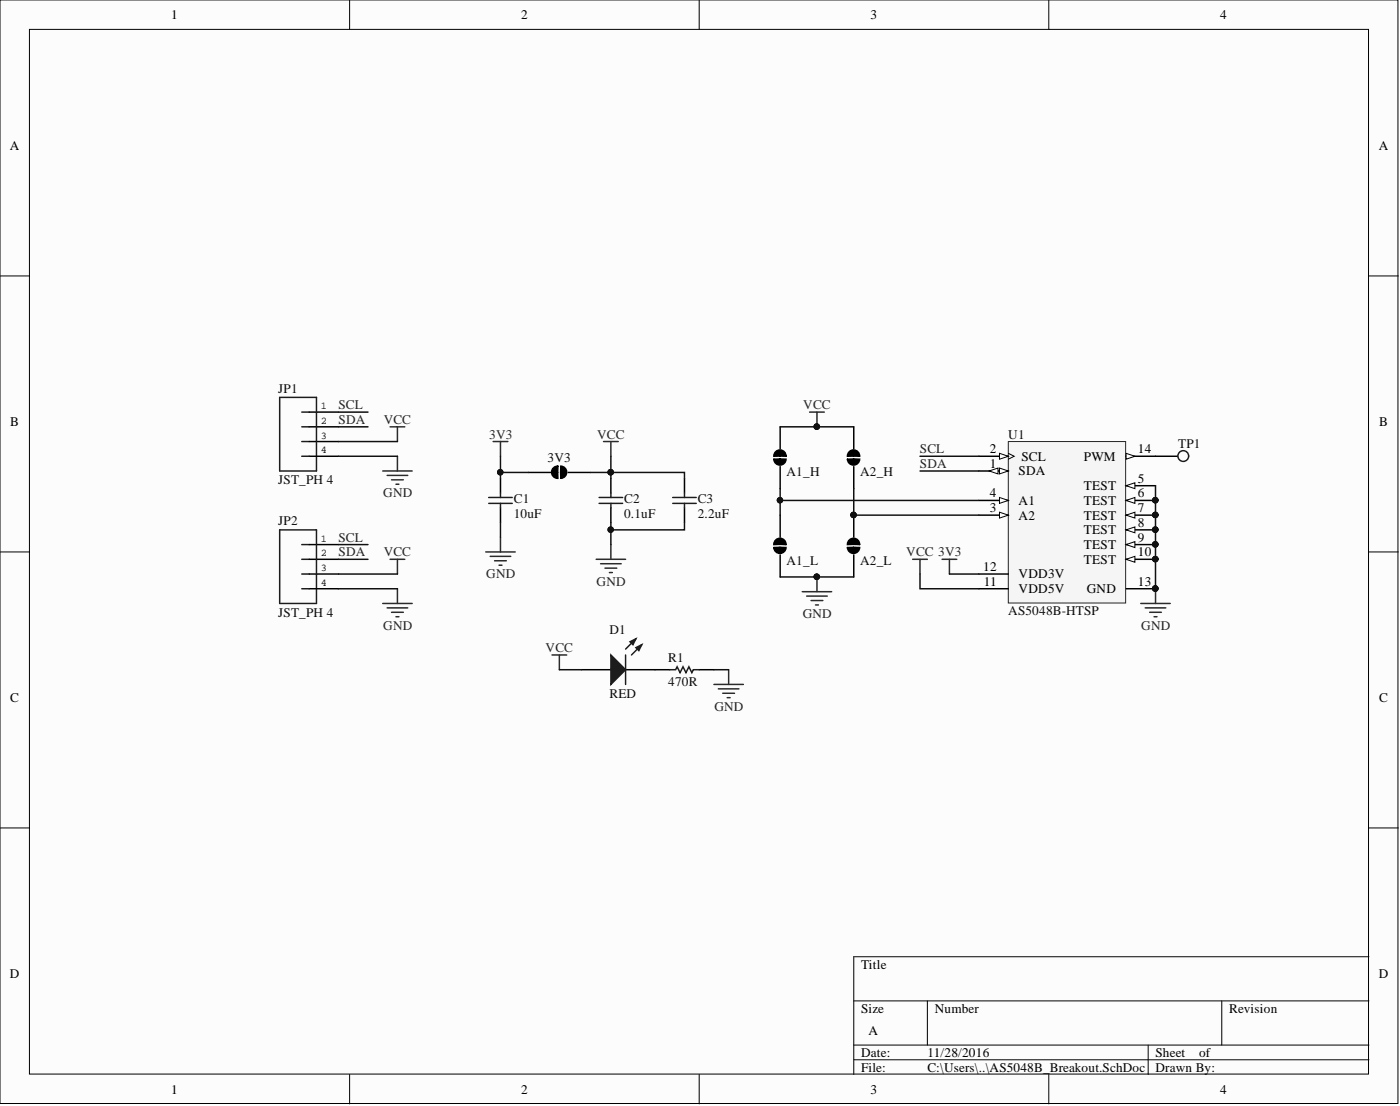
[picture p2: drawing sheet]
# Altium project AS5048B_Breakout.PrjPcb
1 sheet, 14 parts. Net scope: global (net labels, ports and power ports of the same name join across sheets).
Board file: AS5048B_Breakout.PcbDoc

## Sheet AS5048B_Breakout.SchDoc
size A

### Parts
3V3  Solder Jumper  [SOLDER JUMPER]  (value not drawn)
A1_H  A1_H  [SOLDER JUMPER]  (value not drawn)
A1_L  A1_L  [SOLDER JUMPER]  (value not drawn)
A2_H  A2_H  [SOLDER JUMPER]  (value not drawn)
A2_L  A2_L  [SOLDER JUMPER]  (value not drawn)
C1  10uF  [CAPC0603(1608)100_L]
C2  0.1uF  [CAPC0603(1608)100_L]
C3  2.2uF  [CAPC0603(1608)100_L]
D1  RED  [0603_A]
JP1  JST_PH 4  [JST-4-PTH-RIGHT-ANGLE]
JP2  JST_PH 4  [JST-4-PTH-RIGHT-ANGLE]
R1  470R  [RESC0603(1608)_L]
TP1  Test Point  [TEST POINT]  (value not drawn)
U1  AS5048B-HTSP  [AMS-TSSOP-14-5000X4400DE_L]

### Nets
3V3: 3V3.2 C1.1 U1.12(VDD3V)
GND: A1_L.1 A2_L.1 C1.2 C2.1 C3.1 JP1.4 JP2.4 R1.1 U1.5(TEST) U1.6(TEST) U1.7(TEST) U1.8(TEST) U1.9(TEST) U1.10(TEST) U1.13(GND)
VCC: 3V3.1 A1_H.2 A2_H.2 C2.2 C3.2 D1.2(A) JP1.3 JP2.3 U1.11(VDD5V)
SCL: JP1.1 JP2.1 U1.2(SCL)
SDA: JP1.2 JP2.2 U1.1(SDA)
NetA1_H_1: A1_H.1 A1_L.2 U1.4(A1)
NetA2_H_1: A2_H.1 A2_L.2 U1.3(A2)
NetD1_1: D1.1(K) R1.2
NetTP1_1: TP1.1 U1.14(PWM)
